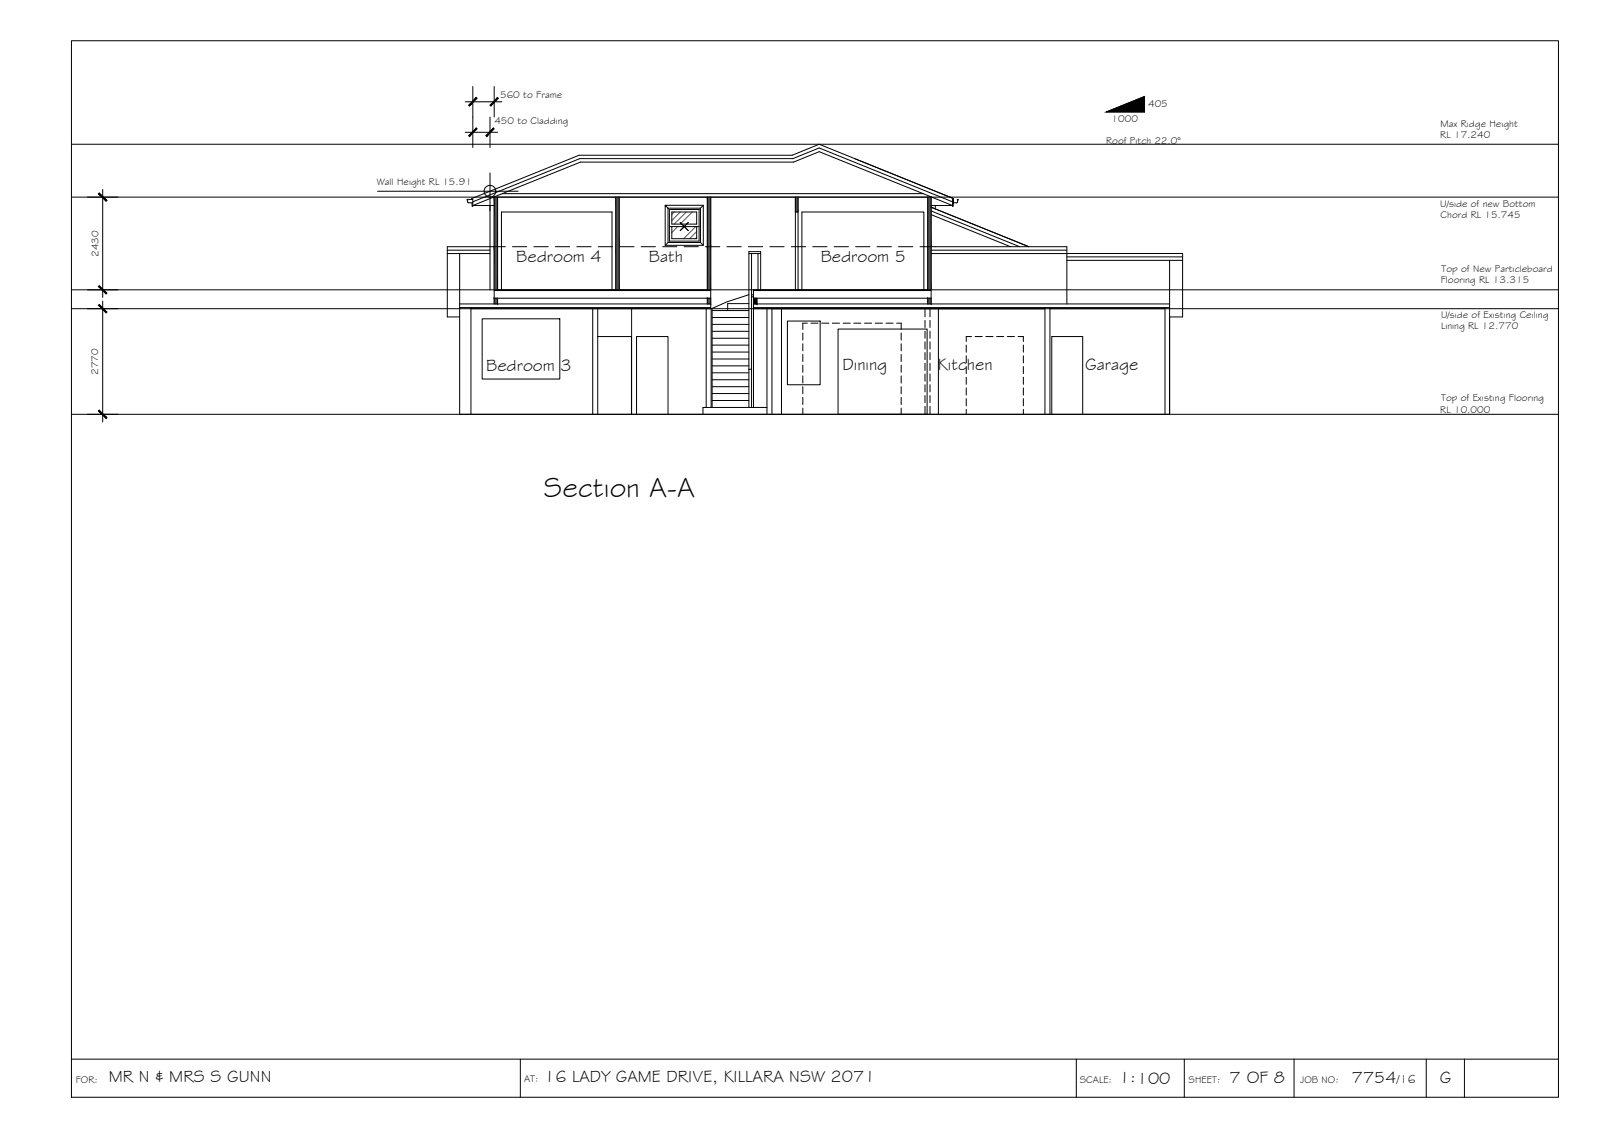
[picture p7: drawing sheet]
<svg xmlns="http://www.w3.org/2000/svg" width="420mm" height="297mm" viewBox="0 0 420 297" stroke-linecap="round" stroke-linejoin="round" font-family="sans-serif">
<!-- layer: DIMENSION -->
<path d="M122 34.7h8.5M122 26.7h9.6M124 22.7v16M128.5 30.7v8M129.6 22.7v8M18.7 51.7h390M26.9 49.7v28.3M22.9 76h8M26.9 78.9v31.7M22.9 80.9h8M22.9 108.6h8" fill="none" stroke="#000" stroke-width=".26"/>
<!-- layer: CEILING-FLOOR LINES -->
<path d="M18.7 37.8h390M18.7 76h390M18.7 80.9h390M18.7 108.6h390" fill="none" stroke="#000" stroke-width=".26"/>
<!-- layer: INSULCLAD -->
<path d="M128.5 53.9v22.1M245.3 53.9v.9" fill="none" stroke="#000" stroke-width=".26"/>
<!-- layer: HATCH -->
<g fill="#545454" stroke="#545454" stroke-width=".26">
<path d="M243.3 51.7l.9 13v-13zM243.3 51.7l.9 13h-.9z"/>
<path d="M243.3 64.7l.9 11.3v-11.3zM243.3 64.7l.9 11.3h-.9z"/>
<path d="M243.3 78.2l.9 1.5v-1.5zM243.3 78.2l.9 1.5h-.9z"/>
<path d="M129.6 51.7l.9 13v-13zM129.6 51.7l.9 13h-.9z"/>
<path d="M129.6 64.7l.9 11.3v-11.3zM129.6 64.7l.9 11.3h-.9z"/>
<path d="M129.6 78.2l.9 1.5v-1.5zM129.6 78.2l.9 1.5h-.9z"/>
<path d="M161.5 51.7l.9 13v-13zM161.5 51.7l.9 13h-.9z"/>
<path d="M161.5 64.7l.9 11.3v-11.3zM161.5 64.7l.9 11.3h-.9z"/>
<path d="M185.5 51.7l.9 13v-13zM185.5 51.7l.9 13h-.9z"/>
<path d="M185.5 64.7l.9 11.3v-11.3zM185.5 64.7l.9 11.3h-.9z"/>
<path d="M185.5 78.2l.9 1.5v-1.5zM185.5 78.2l.9 1.5h-.9z"/>
<path d="M208.6 51.7l.7 3.9v-3.9zM208.6 51.7l.7 3.9h-.7z"/>
</g>
<!-- layer: NEWWORK -->
<g fill="none" stroke="#000" stroke-width=".26">
<path d="M123.8 52.3h.2v1.8h-.2v-.9M124 52.9l28.1-11.3h55.8l6.9-2.8 35 14.1M129.5 51.7h114.7M129.6 51.6v28.1M129.6 53.9h-5.6l28.2-11.4h55.9l6.7-2.7 35 14.1h-5.6M130.5 51.7v24.3M131.7 50.8h110.4M161.5 51.7v24.3M162.4 51.7v24.3M174.5 53.8v10.5h10v-10.5h-10l.7 .8M175.2 54.6h8.5v9h-8.5zM184.5 53.8l-.8 .8"/>
<path d="M185.5 51.7v24.3M186.4 51.7v29.2M208.6 51.7v24.3M208.6 55.6h.7M209.3 51.7v24.3M224.2 41.6l25.9 10.5M243.3 51.7v24.3M244.2 51.6v28.1M244.2 54.3l25.6 10.4M244.2 56.3l20.8 8.4M244.2 55.3l23.2 9.4M249.8 52.3v1.8"/>
<path d="M250.1 52.1l-.1 2h-.2v-1.8h.2v.9l1.1-.1v-.6l.3-.1h-.3M250.1 52.1l-35.3-14.3-7 2.9h-55.9l-28.2 11.4 .1 .2h-1.3l.2 .2v.6l1.3 .1M129.6 76h56.8M129.6 76.2h56.8M129.6 78.2h56.8M130.5 78.2v1.5M131.5 76v-20.4h29v20.4M175.2 63.6l-.7 .7M183.7 63.6l.8 .7M185.5 78.2v1.5M197.6 76.2h46.6M197.6 78.2h46.6"/>
<path d="M198.5 78.2v1.5M210.3 76v-20.4h32v20.4M243.3 78.2v1.5M244.2 76h-46.6v30.8M202.5 80.9h71.6"/>
</g>
<!-- layer: BORDER -->
<path d="M18.7 10.7h390v277h-390zM18.7 277.7h390M136.5 277.7v10M282.3 277.7v10M310.6 277.7v10M339.4 277.7v10M374.1 277.7v10M384.1 277.7v10" fill="none" stroke="#000" stroke-width=".26"/>
<!-- layer: 0 -->
<g fill="#000" stroke="#000" stroke-width=".26">
<path d="M124.9 33.6l-1.8 2.2 2-2zM122.9 35.6l2-2-1.8 2.2z"/>
<path d="M124.9 25.6l-1.8 2.2 2-2zM122.9 27.6l2-2-1.8 2.2z"/>
<path d="M129.4 33.6l-2 2 .2 .2zM129.4 33.6l.2 .2-2 2z"/>
<path d="M130.5 25.6l-2 2 .2 .2zM130.5 25.6l.2 .2-2 2z"/>
<path d="M25.8 50.8l2 2 .2-.2zM26 50.6l2 2-2.2-1.8z"/>
<path d="M26 74.9l-.2 .2 2.2 1.8zM25.8 75.1l2.2 1.8-.2 .2z"/>
<path d="M25.8 80l2 2 .2-.2zM26 79.8l2 2-2.2-1.8z"/>
<path d="M26 107.5l-.2 .2 2.2 1.8zM25.8 107.7l2.2 1.8-.2 .2z"/>
</g>
<!-- layer: TEXT -->
<path d="M290.2 29.4l10-4.1v4.1z" fill="#000" stroke="#000" stroke-width=".26"/>
<g fill="none" stroke="#000" stroke-width=".26">
<path d="M290.2 29.4l10-4.1v4.1zM99 50.1h36.9M128.5 45.3v9.9"/>
<circle cx="128.5" cy="50.1" r="1.53"/>
</g>
<!-- layer: EXISTING -->
<g fill="none" stroke="#000" stroke-width=".26">
<path d="M117.3 65.6h11.2M117.3 66.5h11.2M120.6 66.5v42.1h186.2v-25.5h3.4v-16.6h-66M120.6 79.7h65.8M132.5 64.7h-15.2v18.4h3.3M134.4 64.7h3.8M140 64.7h3.8M145.7 64.7h3.7M151.3 64.7h3.7M156.9 64.7h3.8M162.5 64.7h3.8M168.2 64.7h3.7"/>
<path d="M173.8 64.7h3.7M179.4 64.7h3.8M185 64.7h3.8M190.7 64.7h3.7M196.3 64.7h3.7M197.6 79.7h109.2M201.9 64.7h3.8M207.5 64.7h3.8M213.2 64.7h3.7M218.8 64.7h3.7M224.4 64.7h3.8M230 64.7h3.8"/>
<path d="M235.7 64.7h3.7M241.3 64.7h38.5v15M244.2 65.6h35.6M279.8 67.3h30.4M279.8 68.3h30.4M306.8 68.3v40.3M120.6 80.6h65.8M123.5 80.6v28M123.5 80.9h62.9M126.5 83.6h20.3v15.8h-20.3zM155.5 80.9v27.7M156.8 88.2h8.8v20.4"/>
<path d="M156.8 80.9v27.7M165.7 80.9v27.7M185.2 80.9v25.9M186.5 80.9v25.9M197.6 80.6h109.2M197.6 80.9h76.5M201.2 80.9v27.7M202.5 80.9v27.7M205 80.9v27.7M206.5 84.2h8.6v16.7h-8.6zM210.6 87.3v1.9M210.6 90.1v1.9"/>
<path d="M210.6 92.9v1.9M210.6 95.7v1.9M210.6 98.5v1.9M211.7 84.7h-1.1v1.7M212.7 84.7h1.9M215.5 84.7h1.9M218.3 84.7h1.9M221.1 84.7h1.9M223.9 84.7h1.9M226.7 84.7h1.9M229.6 84.7h1.8M232.4 84.7h1.8"/>
<path d="M235.2 84.7h1.2v1.7M236.4 87.3v1.9M236.4 90.1v1.9M236.4 92.9v1.9M236.4 95.7v1.9M236.4 98.5v1.9M242.6 80.9v2.2M242.6 84v1.9M242.6 86.8v1.9M242.6 89.6v1.9M242.6 92.4v1.9M242.6 95.2v1.9"/>
<path d="M242.6 98.1v1.8M243.9 80.9v2.2M243.9 84v1.9M243.9 86.8v1.9M243.9 89.6v1.9M243.9 92.4v1.9M243.9 95.2v1.9M243.9 98.1v1.8M246.1 80.9v27.7M253.4 90.5v1.8M253.4 93.3v1.8M253.4 96.1v1.9"/>
<path d="M253.4 98.9v1.9M254.8 88.2h-1.4v1.3M255.7 88.2h1.9M258.6 88.2h1.8M261.4 88.2h1.9M264.2 88.2h1.9M267 88.2h1.4v1.3M268.4 90.5v1.8M268.4 93.3v1.8M268.4 96.1v1.9M268.4 98.9v1.9M274.1 80.6v28"/>
<path d="M275.4 80.9h30.1M275.4 80.6v28M305.5 80.6v28M166.9 108.6v-20.4h8.3v20.4M210.6 101.4v1.8M210.6 104.2v1.9M210.6 107v1.6M236.4 101.4v1.8M236.4 104.2v1.9M236.4 107v1.6M242.6 100.9v1.8M242.6 103.7v1.9"/>
<path d="M242.6 106.5v2.1M243.1 101.5v-15.2h-23.3v22.3h23.3v-6.9M243.9 100.9v1.8M243.9 103.7v1.9M243.9 106.5v2.1M253.4 101.7v1.9M253.4 104.5v1.9M253.4 107.3v1.3M268.4 101.7v1.9M268.4 104.5v1.9M268.4 107.3v1.3M275.9 108.6v-20.4h8.1v20.4"/>
</g>
<!-- layer: 0.13 -->
<path d="M197.6 78.2l.9 1.5v-1.5zM197.6 78.2l.9 1.5h-.9z" fill="#000" stroke="#000" stroke-width=".26"/>
<!-- layer: HATCH -->
<path d="M176.9 55.6l-.7 .6M177.7 59.4l-1.5 1.6M178.4 55.6l-2.2 2.2M180 55.6l-3.2 3.2M181.6 55.6l-3.2 3.2M182.5 59.4l-3.2 3.2M182.7 60.7l-1.8 1.9M182.7 62.3l-.3 .3" fill="none" stroke="#545454" stroke-width=".26"/>
<!-- layer: WINDOWS -->
<path d="M175.6 54.9h7.8v8.3h-7.8zM175.6 59.4h7.8M176.2 55.6h6.5v3.2h-6.5zM176.2 59.4v3.2h6.5v-3.2M178.4 58.3l2.1 2.2M180.5 58.3l-2.1 2.2" fill="none" stroke="#000" stroke-width=".26"/>
<!-- layer: STAIRS -->
<g fill="none" stroke="#000" stroke-width=".26">
<path d="M196.4 77.3l-5.7 1.8-3.9 1.8h-.4M196.4 79.6h-5.6v1.8M196.4 66.5h3.1M197.1 66.5v40.3M197.1 77.8h.5M197.1 77.3h.5M198.8 66.5v9.5M199.5 76v-10h-3.1v40.8M186.8 80.9v25.9M186.8 99.6h9.6M186.8 97.7h9.6M186.8 95.9h9.6"/>
<path d="M186.8 94.1h9.6M186.8 92.3h9.6M186.8 90.5h9.6M186.8 88.7h9.6M186.8 86.9h9.6M186.8 85h9.6M186.8 83.2h9.6M186.8 81.4h9.6M196.4 96.8h.7M186.8 105h9.6M186.8 103.2h9.6M186.8 101.4h9.6"/>
<path d="M201.2 106.8h-16.8v1.8"/>
</g>
<text font-size="7.5" x="142.6" y="130.2">Section A-A</text>
<g font-size="4.5">
<text x="135.4" y="68.7">Bedroom 4</text>
<text x="170.2" y="68.6">Bath</text>
<text x="215.3" y="68.7">Bedroom 5</text>
<text x="127.5" y="97.2">Bedroom 3</text>
<text x="220.9" y="97">Dining</text>
<text x="246" y="97">Kitchen</text>
<text x="284.6" y="97">Garage</text>
<text x="28.5" y="283.8">MR N &amp; MRS S GUNN</text>
<text x="142.7" y="283.7">16 LADY GAME DRIVE, KILLARA NSW 2071</text>
<text x="293.5" y="284">1:100</text>
<text x="322.4" y="284">7 OF 8</text>
<text x="354.5" y="283.9">7754</text>
<text x="377.7" y="283.9">G</text>
</g>
<text font-size="3.2" x="366.4" y="283.9">/16</text>
<g font-size="2.6">
<text x="131.2" y="25.6">560 to Frame</text>
<text x="301.1" y="28.2">405</text>
<text x="129.7" y="32.6">450 to Cladding</text>
<text x="291.6" y="31.9">1000</text>
<text x="377.8" y="33.2">Max Ridge Height</text>
<text x="290.1" y="37.7">Roof Pitch 22.0°</text>
<text x="377.7" y="36.1">RL 17.240</text>
<text x="98.8" y="48.4">Wall Height RL 15.91</text>
<text x="377.7" y="54.3">U/side of new Bottom</text>
<text x="377.8" y="57.2">Chord RL 15.745</text>
<text x="25.9" y="67.4" transform="rotate(-90 25.9 67.4)">2430</text>
<text x="378.1" y="71.3">Top of New Particleboard</text>
<text x="377.9" y="74.3">Flooring RL 13.315</text>
<text x="377.9" y="83.3">U/side of Existing Ceiling</text>
<text x="377.9" y="86.3">Lining RL 12.770</text>
<text x="25.8" y="98.3" transform="rotate(-90 25.8 98.3)">2770</text>
<text x="378" y="105.2">Top of Existing Flooring</text>
<text x="377.7" y="108.2">RL 10.000</text>
<text x="19.9" y="283.9">FOR:</text>
<text x="137.5" y="283.7">AT:</text>
<text x="283.2" y="284">SCALE:</text>
<text x="311.7" y="284">SHEET:</text>
<text x="341" y="284">JOB NO:</text>
</g>
</svg>
